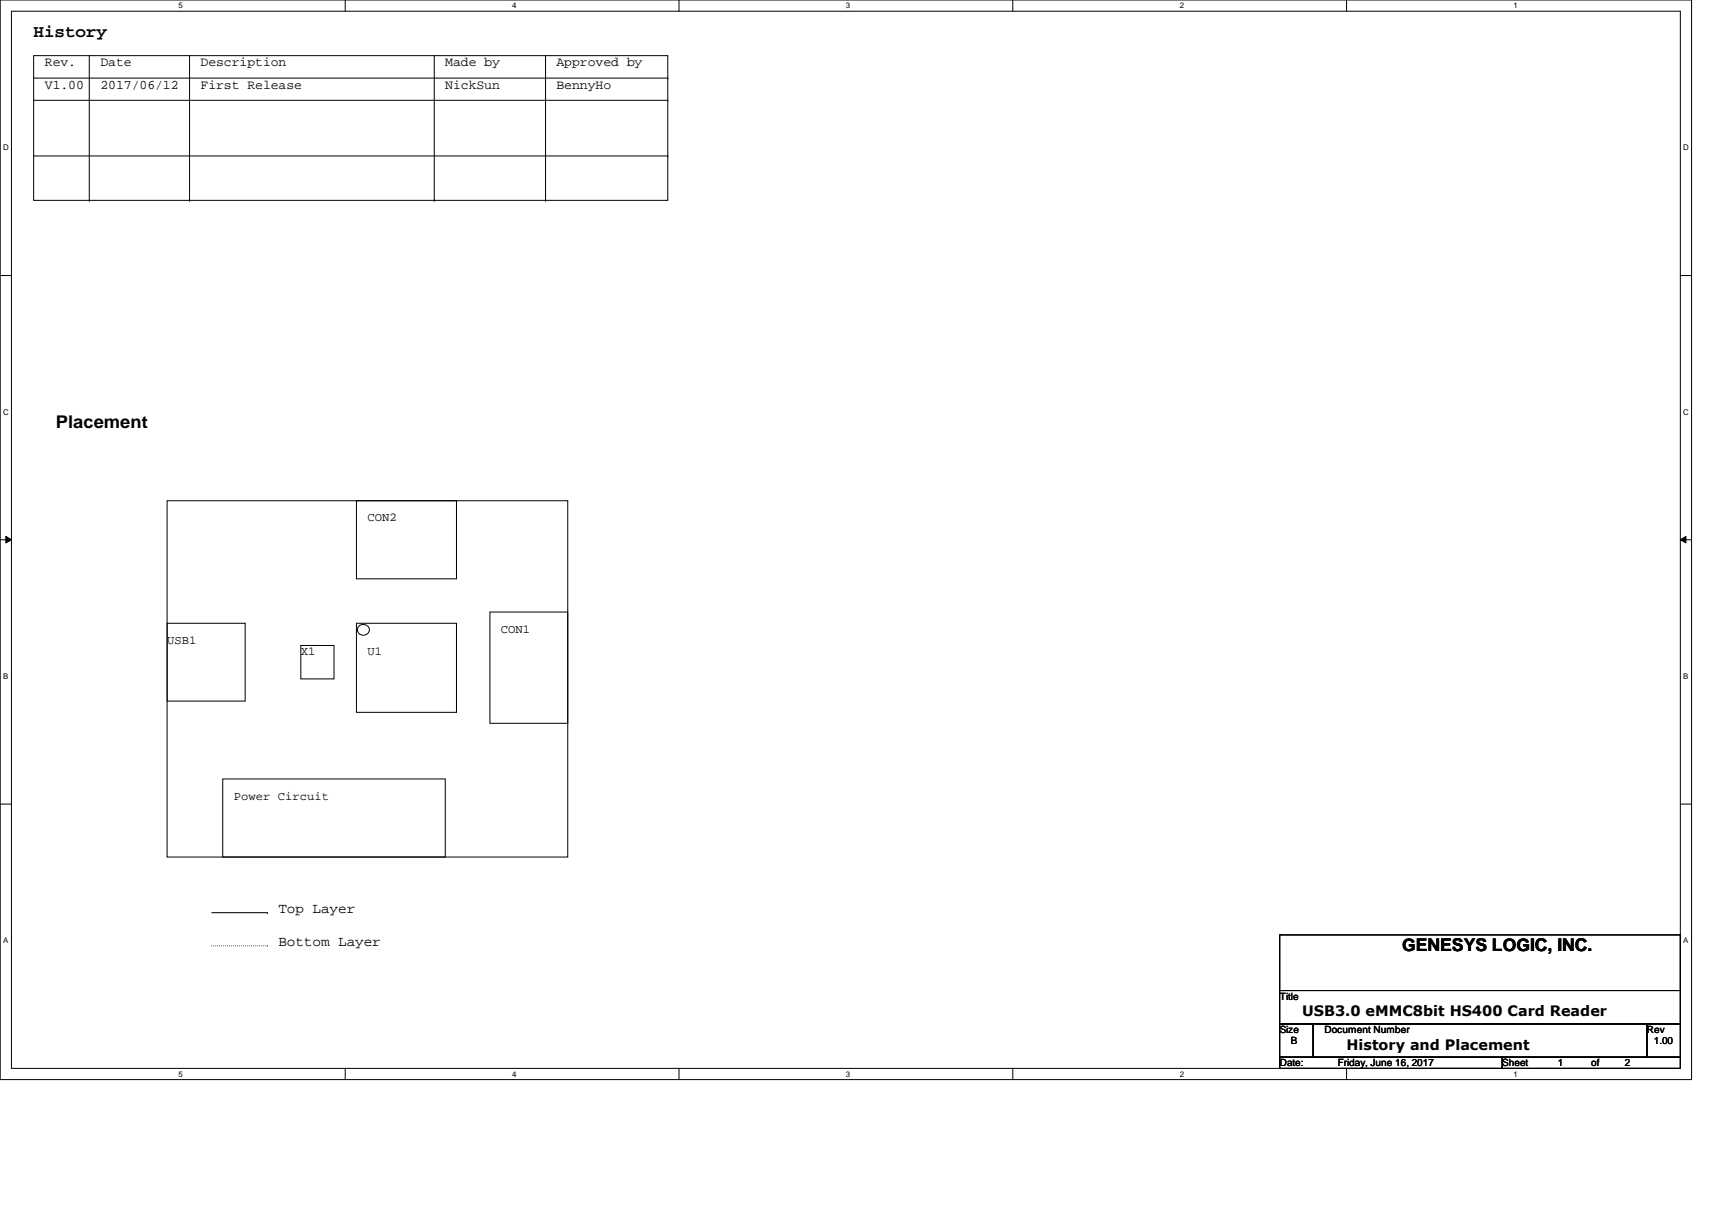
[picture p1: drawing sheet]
<svg xmlns="http://www.w3.org/2000/svg" width="297mm" height="210mm" viewBox="0 0 297 210" stroke-linecap="round" stroke-linejoin="round" font-family="sans-serif">
<path d="M0 0h293.5v187.3h-293.5zM2 1.9h289.5v183.4h-289.5z" fill="none" stroke="#000" stroke-width=".17"/>
<g fill="#fff">
<path d="M30.9 .2h.8v1.5h-.8z"/>
<path d="M30.9 185.5h.8v1.6h-.8z"/>
</g>
<path d="M59.9 0v1.9M59.9 185.3v2" fill="none" stroke="#000" stroke-width=".17"/>
<g fill="#fff">
<path d="M88.9 .2h.7v1.5h-.7z"/>
<path d="M88.9 185.5h.7v1.6h-.7z"/>
</g>
<path d="M117.8 0v1.9M117.8 185.3v2" fill="none" stroke="#000" stroke-width=".17"/>
<g fill="#fff">
<path d="M146.8 .2h.7v1.5h-.7z"/>
<path d="M146.8 185.5h.7v1.6h-.7z"/>
</g>
<path d="M175.7 0v1.9M175.7 185.3v2" fill="none" stroke="#000" stroke-width=".17"/>
<g fill="#fff">
<path d="M204.7 .2h.7v1.5h-.7z"/>
<path d="M204.7 185.5h.7v1.6h-.7z"/>
</g>
<path d="M233.6 0v1.9M233.6 185.3v2" fill="none" stroke="#000" stroke-width=".17"/>
<g fill="#fff">
<path d="M262.6 .2h.8v1.5h-.8z"/>
<path d="M262.6 185.5h.8v1.6h-.8z"/>
<path d="M.5 24.8h1v1.6h-1z"/>
<path d="M292.1 24.8h.9v1.6h-.9z"/>
<path d="M.5 70.7h1v1.5h-1z"/>
<path d="M292.1 70.7h.9v1.5h-.9z"/>
</g>
<path d="M0 47.8h2M291.5 47.8h2" fill="none" stroke="#000" stroke-width=".17"/>
<g fill="#fff">
<path d="M.5 116.5h.9v1.6h-.9z"/>
<path d="M292.1 116.5h.8v1.6h-.8z"/>
</g>
<path d="M0 93.6h2M1 93l1 .6-1 .6zM291.5 93.6l1-.6v1.2zM291.5 93.6h2" fill="none" stroke="#000" stroke-width=".17"/>
<path d="M1 93l1 .6-1 .6zM291.5 93.6l1-.6v1.2z" fill="#000"/>
<g fill="#fff">
<path d="M.5 162.4h.9v1.5h-.9z"/>
<path d="M292.1 162.4h.8v1.5h-.8z"/>
</g>
<g fill="none" stroke="#000" stroke-width=".17">
<path d="M5.8 9.7h110.1v25.1h-110.1zM5.8 13.5h110.1M5.8 17.4h110.1M15.5 9.7v25.1M32.9 9.7v25.1M75.3 9.7v25.1M94.7 9.7v25.1M115.9 13.5h.1M115.9 17.4h.1M5.8 27.1h110.1M15.5 34.8h.1M32.9 34.8h.1"/>
<path d="M75.3 34.8h.1M94.7 34.8h.1M115.9 27.1h.1M29 86.9h69.5v61.8h-69.5zM61.8 86.9h17.4v13.5h-17.4zM29 108.1h13.5v13.5h-13.5zM52.2 112h5.8v5.8h-5.8zM61.8 108.1h17.4v15.5h-17.4zM62.3 108.6a.98 .98 0 0 1 1.5 0 .98 .98 0 0 1-.4 1.5 .97 .97 0 0 1-1.2-.3 .97 .97 0 0 1 .1-1.2zM85 106.2h13.5v19.3h-13.5zM0 139.5h2M38.6 135.1h38.7v13.6h-38.7z"/>
<path d="M291.5 139.5h2M36.7 158.3h9.7M46.4 158.3h.1M222 162.2h69.5v9.6h-69.5zM222 171.8h69.5v5.8h-69.5zM222 177.6h5.8v5.8h-5.8zM227.8 177.6h57.9v5.8h-57.9zM285.7 177.6h5.8v5.8h-5.8zM222 183.4h38.6v1.9h-38.6zM260.6 183.4h30.9v1.9h-30.9z"/>
</g>
<path d="M36.7 164.1h9.7M46.4 164.1h.1" fill="none" stroke="#000" stroke-width=".17" stroke-dasharray="0 .3"/>
<g font-size="3">
<text x="5.8" y="6.4">History</text>
<text x="9.7" y="74.3">Placement</text>
<text x="243.3" y="165">GENESYS LOGIC, INC.</text>
</g>
<g font-size="2.5">
<text x="48.3" y="158.4">Top Layer</text>
<text x="48.3" y="164.2">Bottom Layer</text>
<text x="225.9" y="176.3">USB3.0 eMMC8bit HS400 Card Reader</text>
<text x="233.6" y="182.1">History and Placement</text>
</g>
<g font-size="2.3">
<text x="7.8" y="11.5">Rev.</text>
<text x="17.4" y="11.5">Date</text>
<text x="34.8" y="11.5">Description</text>
<text x="77.3" y="11.5">Made by</text>
<text x="96.6" y="11.5">Approved by</text>
<text x="7.8" y="15.4">V1.00</text>
<text x="17.4" y="15.4">2017/06/12</text>
<text x="34.8" y="15.4">First Release</text>
<text x="77.3" y="15.4">NickSun</text>
<text x="96.6" y="15.4">BennyHo</text>
</g>
<g font-size="2.1">
<text x="63.8" y="90.5">CON2</text>
<text x="29" y="111.7">USB1</text>
<text x="52.2" y="113.6">X1</text>
<text x="63.8" y="113.6">U1</text>
<text x="86.9" y="109.8">CON1</text>
<text x="40.6" y="138.7">Power Circuit</text>
</g>
<g font-size="1.7">
<text x="222" y="173.4">Title</text>
<text x="222" y="179.2">Size</text>
<text x="229.8" y="179.2">Document Number</text>
<text x="285.7" y="179.2">Rev</text>
<text x="222" y="185">Date:</text>
<text x="224" y="181.1">B</text>
<text x="232.1" y="185">Friday, June 16, 2017</text>
<text x="260.6" y="185">Sheet</text>
<text x="270.3" y="185">1</text>
<text x="276.1" y="185">of</text>
<text x="281.9" y="185">2</text>
<text x="286.9" y="181.1">1.00</text>
</g>
<g font-size="1.4">
<text x="30.9" y="1.4">5</text>
<text x="88.9" y="1.4">4</text>
<text x="146.8" y="1.4">3</text>
<text x="204.7" y="1.4">2</text>
<text x="262.6" y="1.4">1</text>
<text x=".5" y="26.1">D</text>
<text x="292.1" y="26.1">D</text>
<text x=".5" y="71.9">C</text>
<text x="292.1" y="71.9">C</text>
<text x=".5" y="117.8">B</text>
<text x="292.1" y="117.8">B</text>
<text x=".5" y="163.6">A</text>
<text x="292.1" y="163.6">A</text>
<text x="30.9" y="186.8">5</text>
<text x="88.9" y="186.8">4</text>
<text x="146.8" y="186.8">3</text>
<text x="204.7" y="186.8">2</text>
<text x="262.6" y="186.8">1</text>
</g>
</svg>
